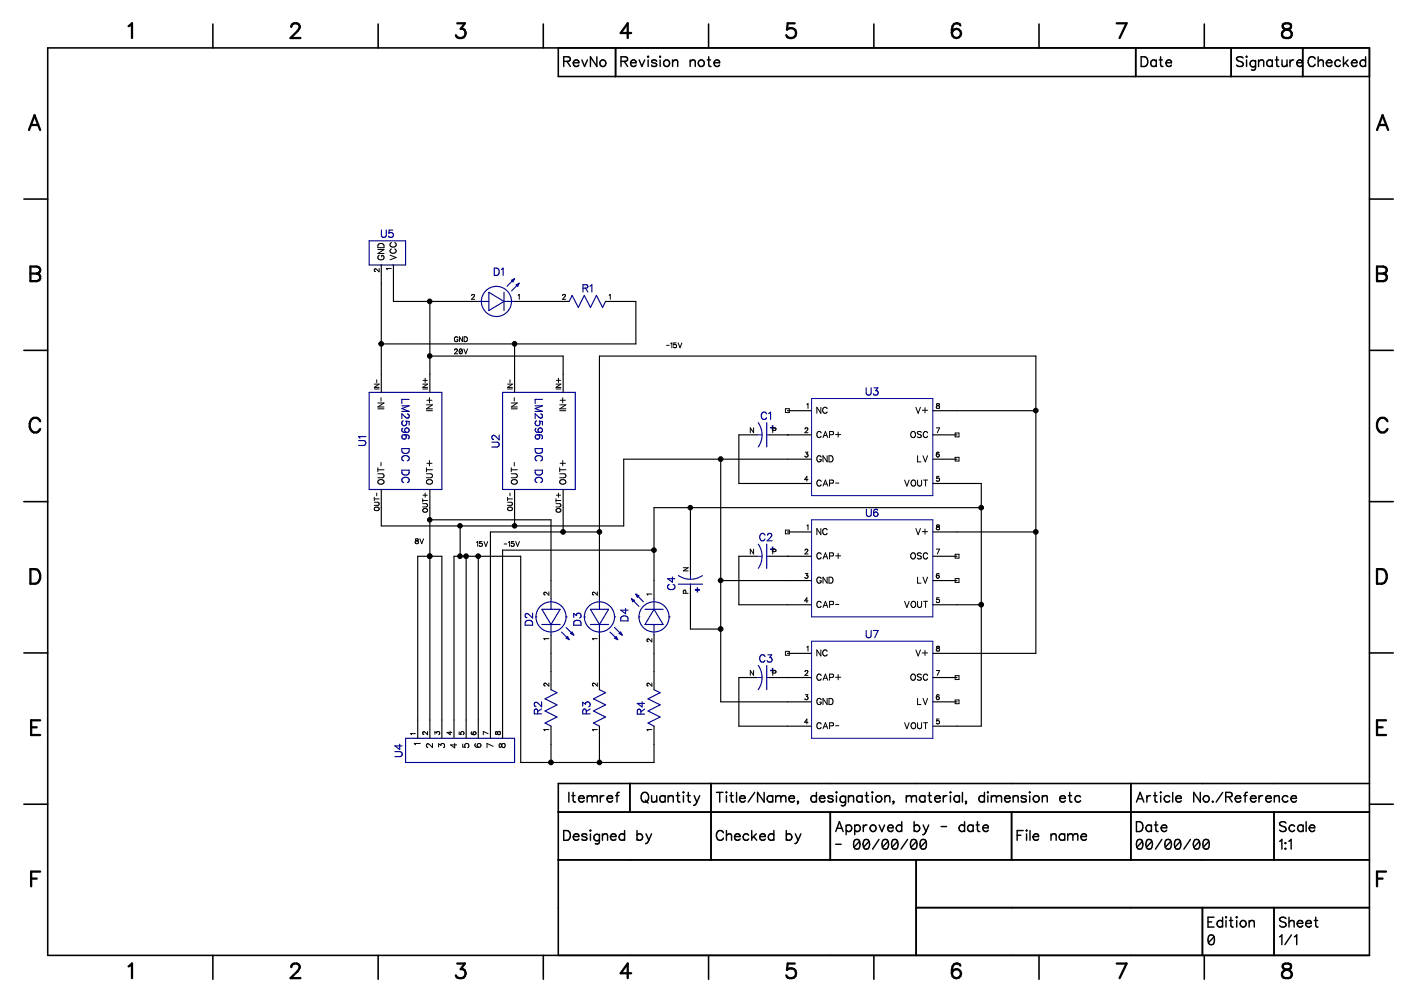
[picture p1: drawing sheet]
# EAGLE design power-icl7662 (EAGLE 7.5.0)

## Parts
C1  10µF 25V  EEUHD1H100  [CAPPRD250W50D500H1100]
C2  10µF 25V  EEUHD1H100  [CAPPRD250W50D500H1100]
C3  10 µF 25V  EEUHD1H100  [CAPPRD250W50D500H1100]
C4  47µF 25V  EEUHD1H100  [CAPPRD250W50D500H1100]
D1  RED  LED  [LED100]
D2  GREEN  LED  [LED100]
D3  YELLOW  LED  [LED100]
D4  BLEUE  LED  [LED100]
R1  2200  SFR2500001002FR500  [RESAD1190W58L750D250]
R2  2200  SFR2500001002FR500  [RESAD1190W58L750D250]
R3  2200  SFR2500001002FR500  [RESAD1190W58L750D250]
R4  2200  SFR2500001002FR500  [RESAD1190W58L750D250]
U1  LM2596DCDC  [LM2596DCDC]
U2  LM2596DCDC  [LM2596DCDC]
U3  ICL7662-PDIP  [DIL-08]
U4  1X8.PTS  [PHOENIX-200-8]
U5  1X2.PTS  [PHOENIX-200-2]
U6  ICL7662-PDIP  [DIL-08]
U7  ICL7662-PDIP  [DIL-08]

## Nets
8V [8V]: D2.2(A) U1.OUT+ U4.1 U4.2 U4.3
15V [15]: D3.2(A) U2.OUT+ U3.8(V+) U4.7 U6.8(V+) U7.8(V+)
20V [20V]: D1.2(A) U1.IN+ U2.IN+ U5.1(VCC)
-15V [15]: C4.N D4.1(K) U3.5(VOUT) U4.8 U6.5(VOUT) U7.5(VOUT)
GND [GND]: C4.P R1.1 R2.1 R3.1 R4.1 U1.IN- U1.OUT- U2.IN- U2.OUT- U3.3(GND) U4.4 U4.5 U4.6 U5.2(GND) U6.3(GND) U7.3(GND)
Net_5: D1.1(K) R1.2
Net_6: D2.1(K) R2.2
Net_7: D3.1(K) R3.2
Net_8: D4.2(A) R4.2
Net_9: C1.P U3.2(CAP+)
Net_10: C2.P U6.2(CAP+)
Net_11: C3.P U7.2(CAP+)
Net_12: C1.N U3.4(CAP-)
Net_13: C2.N U6.4(CAP-)
Net_14: C3.N U7.4(CAP-)
Unconnected: U3.1(NC) U3.6(LV) U3.7(OSC) U6.1(NC) U6.6(LV) U6.7(OSC) U7.1(NC) U7.6(LV) U7.7(OSC)

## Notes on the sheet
- U5
- D1
- R1
- GND
- -15V
- 20V
- LM2596 DC DC | LM2596 DC DC | U3
- C1
- U1 | U2
- U6
- 8V | C2
- 15V | -15V
- C4
- D2 | D3 | D4
- U7
- C3
- R2 | R3 | R4
- U4
